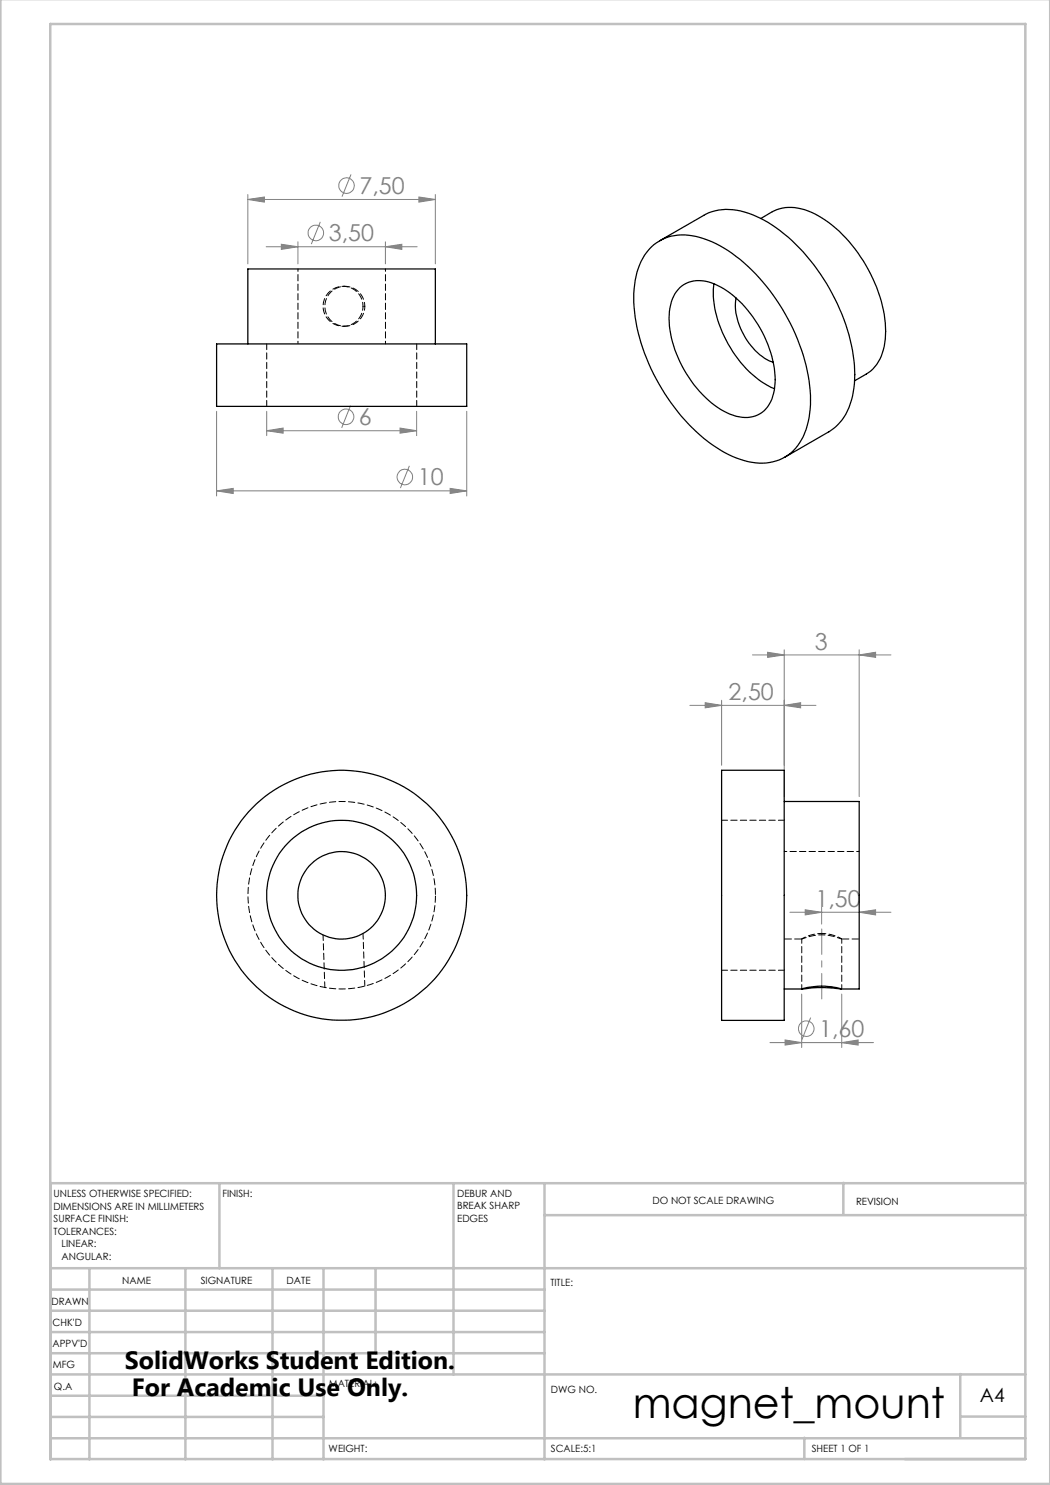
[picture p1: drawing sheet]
<svg xmlns="http://www.w3.org/2000/svg" width="210mm" height="297mm" viewBox="0 0 210 297" stroke-linecap="round" stroke-linejoin="round" font-family="sans-serif">
<g fill="none" stroke="#808080" stroke-width=".2">
<path d="M49.6 39.9l3.3-.5v1zM49.6 38.9v13.9M49.6 39.9h37.5M70.2 34.9l-1.8 4.4M83.8 39.4l3.3 .5-3.3 .5zM87.1 38.9v13.9M53.2 49.4h30.2M56.3 48.9l3.3 .5-3.3 .5zM59.6 48.4v4.4M64.1 44.4l-1.8 4.4M77.1 49.4l3.3-.5v1zM77.1 48.4v4.4"/>
<path d="M43.3 98.2l3.3-.5v1zM43.3 82.3v16.9M43.3 98.2h50M53.3 86.1l3.3-.5v1zM53.3 82.3v4.8M53.3 86.1h30M70.1 81.1l-1.8 4.5M80 85.6l3.3 .5-3.3 .5zM81.9 93.2l-1.8 4.4M83.3 82.3v4.8M90 97.7l3.3 .5-3.3 .5zM93.3 82.3v16.9"/>
<path d="M150.5 131h27.7M153.5 130.5l3.3 .5-3.3 .5zM156.8 130v29.3M171.8 131l3.3-.5v1zM171.8 130v29.3M138 141.1h25.2M141 140.5l3.3 .6-3.3 .5zM144.3 140v13.1M156.8 141.1l3.3-.6v1.1zM158 182.5h20.2M160.3 198.8v10.7M161 182l3.3 .5-3.3 .5z"/>
<path d="M164.3 181.5v3.3M168.3 198.8v10.7M171.8 182.5l3.3-.5v1zM154 208.5h20.7M157 208l3.3 .5-3.3 .5zM162.1 203.5l-1.7 4.5M168.3 208.5l3.3-.5v1z"/>
<circle cx="69.3" cy="37.1" r="1.56"/>
<circle cx="63.2" cy="46.6" r="1.55"/>
<circle cx="69.2" cy="83.3" r="1.55"/>
<circle cx="81" cy="95.4" r="1.56"/>
<circle cx="161.3" cy="205.7" r="1.55"/>
</g>
<path d="M164.3 199.8v-14" fill="none" stroke="#808080" stroke-width=".2" stroke-dasharray="15.2 1.3 1.3 1.3" stroke-dashoffset="10.1"/>
<g fill="none" stroke="#c0c0c0" stroke-width=".5">
<path d="M.1 -.1v296.9h209.9v-296.9M10.1 4.8h195v287h-195zM43.9 236.6v17M90.7 236.6v38.3M108.9 236.6v55.3M168.7 236.6v6.3M205.1 236.6h-195v55.3M10.1 253.6h195M10.1 257.9h98.8M17.9 253.6v38.3M37.1 253.6v38.3M54.5 253.6v38.3"/>
<path d="M64.7 253.6v38.3M75.1 253.6v17M108.9 243h96.2M10.1 270.6h98.8M10.1 266.4h98.8M10.1 262.1h98.8M10.1 279.1h54.6M10.1 274.9h195M192.1 274.8v12.7M10.1 287.7h195M10.1 283.4h54.6M160.9 287.5v4.3"/>
<path d="M192.1 283.3h13"/>
</g>
<g fill="#808080">
<path d="M90 97.7l3.3 .5-3.3 .5zM43.3 98.2l3.3-.5v1zM83.8 39.4l3.3 .5-3.3 .5zM49.6 39.9l3.3-.5v1zM156.8 141.1l3.3-.6v1.1zM141 140.5l3.3 .6-3.3 .5zM171.8 131l3.3-.5v1zM153.5 130.5l3.3 .5-3.3 .5z"/>
<path d="M53.3 86.1l3.3-.5v1zM80 85.6l3.3 .5-3.3 .5zM56.3 48.9l3.3 .5-3.3 .5zM77.1 49.4l3.3-.5v1zM161 182l3.3 .5-3.3 .5zM171.8 182.5l3.3-.5v1z"/>
<path d="M157 208l3.3 .5-3.3 .5zM168.3 208.5l3.3-.5v1z"/>
</g>
<g fill="none" stroke="#000" stroke-width=".25">
<path d="M130.2 49.5a10 10 0 0 1 10.6-1.7 29.8 29.8 0 0 1 13.8 11.2 37.4 37.4 0 0 1 7.5 21.9 13.3 13.3 0 0 1-3.9 9.7 10.2 10.2 0 0 1-10.2 1.3 29.8 29.8 0 0 1-13.8-11.3 37.4 37.4 0 0 1-7.4-21.9 13.7 13.7 0 0 1 3.4-9.2zM131.9 48.2l8.9-5.1a10.8 10.8 0 0 1 9.7-.2 31.3 31.3 0 0 1 13.6 12 36.7 36.7 0 0 1 6.8 20.9 12.8 12.8 0 0 1-3.9 9.7l-1.1 .8-9 5.2M136 57.5a6.5 6.5 0 0 1 7.5-.4 22.7 22.7 0 0 1 10.6 13.4 13.6 13.6 0 0 1 0 9.9 5.7 5.7 0 0 1-7.5 2.6 19.5 19.5 0 0 1-9.8-9.1 19.6 19.6 0 0 1-2.8-12.3 7.3 7.3 0 0 1 2-4.1zM142.8 56.8a21.5 21.5 0 0 0 4.8 15 18.6 18.6 0 0 0 7.3 5.9M147.2 59.6a12.2 12.2 0 0 0 3 9.5 9.9 9.9 0 0 0 4.5 3.4M152.2 43.7l2.3-1.4a9 9 0 0 1 8.5 .5 28.1 28.1 0 0 1 12.3 14.7 20 20 0 0 1 1.2 13.1 7.3 7.3 0 0 1-3.3 4.2l-2.3 1.4M43.3 68.8h50v12.5h-50zM49.6 68.8v-15h37.5v15M144.3 154.1h12.5v50h-12.5zM156.8 160.3h15v37.5h-3.5M156.8 197.8h3.6M160.3 197.8a14.1 14.1 0 0 1 8 0 28.3 28.3 0 0 0-8 0z"/>
<circle cx="68.3" cy="179.1" r="8.8"/>
<circle cx="68.3" cy="179.1" r="15"/>
<circle cx="68.3" cy="179.1" r="25"/>
</g>
<path d="M87.1 179a18.8 18.8 0 0 0-27.8-16.4 18.8 18.8 0 0 0-.9 32.3 18.8 18.8 0 0 0 28.7-14.9v-1M156.8 187.8h3.6M168.3 187.8h3.5" fill="none" stroke="#000" stroke-width=".2" stroke-dasharray="1.3 .6" stroke-dashoffset="-.2"/>
<path d="M53.3 68.8v12.5M83.3 81.3v-12.5M156.8 164h-12.5M64.6 187l.4 10.5M73 197.2l-.4-10.5M144.3 194h12.5" fill="none" stroke="#000" stroke-width=".2" stroke-dasharray="1.3 .6" stroke-dashoffset=".1"/>
<path d="M72.6 61.3a4 4 0 0 0-5.9-3.6 4 4 0 0 0-.3 6.9 4 4 0 0 0 6.2-3v-.3M73 61.3a4 4 0 0 0-5.9-3.6 4 4 0 0 0-.4 6.8 4 4 0 0 0 6.2-2.7l.1-.5" fill="none" stroke="#000" stroke-width=".2" stroke-dasharray="1.3 .6" stroke-dashoffset=".5"/>
<path d="M59.6 53.8v15M77.1 68.8v-15M171.8 170.3h-15" fill="none" stroke="#000" stroke-width=".2" stroke-dasharray="1.3 .6" stroke-dashoffset=".8"/>
<path d="M69 57.3h-.4M68.6 65.3h.4" fill="none" stroke="#000" stroke-width=".2" stroke-dasharray="1.3 .6"/>
<path d="M160.3 187.8v10M160.4 187.8h-.1a8 8 0 0 1 4-1.1M164.3 186.7a8 8 0 0 1 4 1.1M168.3 187.8a9.9 9.9 0 0 0-7.9 0M168.3 197.8v-10" fill="none" stroke="#000" stroke-width=".2" stroke-dasharray="1.3 .6" stroke-dashoffset=".4"/>
<text font-size="8.5" x="126.5" y="283.5">magnet_mount</text>
<g font-size="5">
<text x="25" y="273.7">SolidWorks Student Edition.</text>
<text x="26.4" y="279.2">For Academic Use Only.</text>
</g>
<g font-size="4.7" fill="#808080">
<text x="71.9" y="38.8">7,50</text>
<text x="65.8" y="48.3">3,50</text>
<text x="71.8" y="85">6</text>
<text x="83.6" y="97.1">10</text>
<text x="162.9" y="129.9">3</text>
<text x="145.7" y="140">2,50</text>
<text x="163.1" y="181.4">1,50</text>
<text x="163.8" y="207.4">1,60</text>
</g>
<text font-size="3.9" x="196" y="280.4">A4</text>
<g font-size="2">
<text x="10.7" y="239.5">UNLESS OTHERWISE SPECIFIED:</text>
<text x="44.5" y="239.5">FINISH:</text>
<text x="91.4" y="239.4">DEBUR AND</text>
<text x="10.7" y="242">DIMENSIONS ARE IN MILLIMETERS</text>
<text x="10.7" y="244.5">SURFACE FINISH:</text>
<text x="91.4" y="241.9">BREAK SHARP</text>
<text x="91.4" y="244.4">EDGES</text>
<text x="130.5" y="240.8">DO NOT SCALE DRAWING</text>
<text x="171.2" y="241">REVISION</text>
<text x="10.7" y="247">TOLERANCES:</text>
<text x="12.3" y="249.5">LINEAR:</text>
<text x="12.3" y="252">ANGULAR:</text>
<text x="24.4" y="256.9">NAME</text>
<text x="40.1" y="256.8">SIGNATURE</text>
<text x="57.3" y="256.8">DATE</text>
<text x="110.1" y="257.1">TITLE:</text>
<text x="10.3" y="260.9">DRAWN</text>
<text x="10.5" y="269.3">APPV'D</text>
<text x="10.5" y="265.2">CHK'D</text>
<text x="10.6" y="273.6">MFG</text>
<text x="10.8" y="278">Q.A</text>
<text x="65.8" y="277.4">MATERIAL:</text>
<text x="110.2" y="278.5">DWG NO.</text>
<text x="65.7" y="290.4">WEIGHT:</text>
<text x="110.2" y="290.5">SCALE:5:1</text>
<text x="162.4" y="290.4">SHEET 1 OF 1</text>
</g>
</svg>
